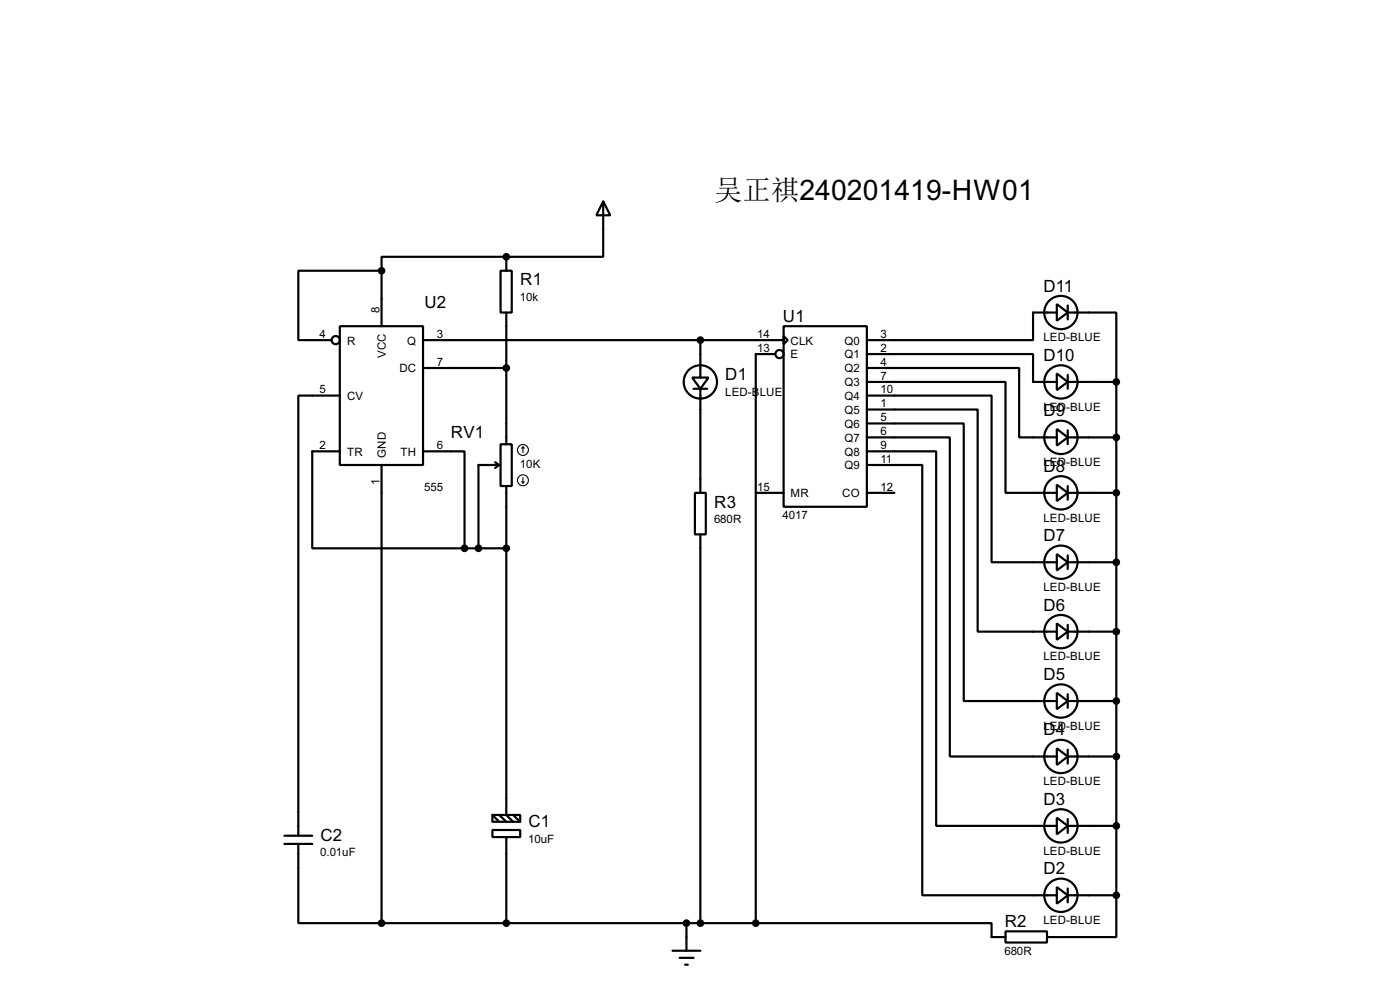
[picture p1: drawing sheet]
<svg xmlns="http://www.w3.org/2000/svg" width="256mm" height="180mm" viewBox="0 0 256 180" stroke-linecap="round" stroke-linejoin="round" font-family="sans-serif">
<g fill="none" stroke="#000" stroke-width=".4">
<path d="M110.5 36.9l1.3 2.5h-2.5zM110.5 36.9v10.1h-17.7M62.3 59.7h15.2v25.4h-15.2zM69.9 49.6h-15.2v12.7h6.1M69.9 49.6v10.1M91.7 49.6h2.1v7.6h-2.1zM92.8 47h-22.9v2.6M92.8 47v2.6M92.8 57.2v24.1M143.6 59.7h15.2v33.1h-15.2zM193.6 55.7l2 1.5-2 1.5zM193.6 57.2h-4.3v5.1h-30.5"/>
<path d="M195.6 57.2h8.9v12.7M195.6 55.9v2.6M62.3 72.4h-7.6v80.6M77.5 62.3h66.1M77.5 67.4h15.3M126.8 69.1h3l-1.5 2.1zM127.1 71.2h2.5M128.3 62.3v6.8M128.3 71.2v19M142 64.8h-3.5v104.2M143.6 61.5l.7 .8-.7 .7zM158.8 64.8h30.5v5.1h4.3"/>
<path d="M158.8 67.4h27.9v12.7h6.9M158.8 69.9h25.4v20.3h9.4M158.8 72.4h22.9v30.5h11.9M158.8 75h20.3v40.6h14.5M158.8 77.5h17.8v50.8h17M193.6 68.4l2 1.5-2 1.5zM193.6 78.5l2 1.6-2 1.5zM195.6 69.9h8.9M195.6 68.6v2.6M195.6 78.8v2.5M204.5 69.9v94M62.3 82.6h-5.1v17.8h27.9"/>
<path d="M69.9 85.1v83.9M77.5 82.6h7.6v17.8M90.7 84.6l.8 .5M91.5 85.1h-3.8v15.3M91.5 85.1l-.8 .6M91.7 81.3h2.1v7.7h-2.1zM92.8 89v60.2l1.2 1.2M127.3 90.2h2v7.6h-2zM128.3 97.8v71.2M138.5 90.2h5.1M158.8 80.1h15.2v58.4h19.6M158.8 82.6h12.7v68.6h22.1"/>
<path d="M158.8 85.1h10.2v78.8h24.6M158.8 90.2h5.1M193.6 88.7l2 1.5-2 1.5zM195.6 80.1h8.9M195.6 90.2h8.9M195.6 89v2.5M85.1 100.4h7.7M193.6 101.4l2 1.5-2 1.5zM193.6 114.1l2 1.5-2 1.5zM195.6 102.9h8.9M195.6 115.6h8.9M195.6 101.7v2.5"/>
<path d="M195.6 114.4v2.5M193.6 137l2 1.5-2 1.5zM193.6 126.8l2 1.5-2 1.5zM195.6 128.3h8.9M195.6 138.5h8.9M195.6 127.1v2.5M195.6 137.2v2.6M52.1 154.5h5.1M52.1 153h5.1M54.7 154.5v14.5h15.2M90.2 151.9h5.1v1.3h-5.1zM90.2 149.2h5.1v1.2h-5.1z"/>
<path d="M90.2 149.2l1.3 1.2M91.5 149.2l1.3 1.2M92.8 153.2v15.8M94 149.2l1.3 1.2M193.6 149.7l2 1.5-2 1.5zM195.6 151.2h8.9M195.6 149.9v2.6M69.9 169h68.6M123.2 174h5.1M124.5 175.3h2.6M125.5 176.6h.5M125.8 169v5"/>
<path d="M138.5 169h43.2v2.5h2.5M184.2 170.5h7.6v2h-7.6zM193.6 162.4l2 1.5-2 1.5zM195.6 163.9h8.9M195.6 162.6v2.6M204.5 163.9v7.6h-12.7"/>
<circle cx="194.3" cy="57.2" r="3.1"/>
<circle cx="61.5" cy="62.3" r=".75"/>
<circle cx="128.3" cy="69.9" r="3.1"/>
<circle cx="142.8" cy="64.8" r=".75"/>
<circle cx="194.3" cy="69.9" r="3.1"/>
<circle cx="194.3" cy="80.1" r="3.1"/>
<circle cx="194.3" cy="90.2" r="3.1"/>
<circle cx="194.3" cy="115.6" r="3.1"/>
<circle cx="194.3" cy="102.9" r="3.1"/>
<circle cx="194.3" cy="138.5" r="3.1"/>
<circle cx="194.3" cy="128.3" r="3.1"/>
<circle cx="194.3" cy="151.2" r="3.1"/>
<circle cx="194.3" cy="163.9" r="3.1"/>
</g>
<circle cx="92.8" cy="47" r=".2" fill="#000"/>
<g fill="#000" stroke="#000" stroke-width=".4">
<circle cx="69.9" cy="49.6" r=".5"/>
<circle cx="92.7" cy="47" r=".5"/>
<circle cx="92.7" cy="67.4" r=".5"/>
<circle cx="128.3" cy="62.3" r=".5"/>
<circle cx="204.5" cy="69.9" r=".5"/>
<circle cx="204.5" cy="80.1" r=".5"/>
<circle cx="204.5" cy="90.2" r=".5"/>
<circle cx="85.1" cy="100.4" r=".5"/>
<circle cx="87.6" cy="100.4" r=".5"/>
<circle cx="92.7" cy="100.4" r=".5"/>
<circle cx="204.5" cy="115.6" r=".5"/>
<circle cx="204.5" cy="102.9" r=".5"/>
<circle cx="204.5" cy="128.3" r=".5"/>
<circle cx="204.5" cy="138.5" r=".5"/>
<circle cx="204.5" cy="151.2" r=".5"/>
<circle cx="69.9" cy="169" r=".5"/>
<circle cx="92.7" cy="169" r=".5"/>
<circle cx="125.7" cy="169" r=".5"/>
<circle cx="128.3" cy="169" r=".5"/>
<circle cx="138.4" cy="169" r=".5"/>
<circle cx="204.5" cy="163.9" r=".5"/>
</g>
<g fill="none" stroke="#000" stroke-width=".2">
<path d="M95.6 88.2l.2 .2M95.8 81.8v1.1M95.8 87.4v1M95.8 81.8l.3 .3M95.8 81.8l-.2 .3M96.1 88.2l-.3 .2"/>
<circle cx="95.8" cy="82.4" r="1"/>
<circle cx="95.8" cy="87.9" r="1"/>
</g>
<text font-size="5.2" x="130.9" y="36.6">吴正祺240201419-HW01</text>
<g font-size="3.5">
<text x="95.3" y="52.2">R1</text>
<text x="191.2" y="53.3">D11</text>
<text x="77.8" y="56.4">U2</text>
<text x="143.4" y="58.9">U1</text>
<text x="132.9" y="69.5">D1</text>
<text x="191.2" y="66.1">D10</text>
<text x="191.2" y="76.2">D9</text>
<text x="82.6" y="80.2">RV1</text>
<text x="191.2" y="86.4">D8</text>
<text x="130.9" y="92.9">R3</text>
<text x="191.2" y="99.1">D7</text>
<text x="191.2" y="111.8">D6</text>
<text x="191.2" y="124.5">D5</text>
<text x="191.2" y="134.6">D4</text>
<text x="191.2" y="147.3">D3</text>
<text x="58.7" y="153.9">C2</text>
<text x="96.8" y="151.3">C1</text>
<text x="191.2" y="160">D2</text>
<text x="184.1" y="169.7">R2</text>
</g>
<g font-size="2.4">
<text x="69.5" y="57.2" transform="rotate(-90 69.5 57.2)">8</text>
<text x="95.2" y="55.2">10k</text>
<text x="58.6" y="61.9">4</text>
<text x="63.6" y="63.1">R</text>
<text x="70.7" y="65.5" transform="rotate(-90 70.7 65.5)">VCC</text>
<text x="74.6" y="63.1">Q</text>
<text x="80.1" y="61.9">3</text>
<text x="138.7" y="61.9">14</text>
<text x="138.7" y="64.4">13</text>
<text x="144.8" y="63.1">CLK</text>
<text x="144.8" y="65.6">E</text>
<text x="154.7" y="63.1">Q0</text>
<text x="154.7" y="65.6">Q1</text>
<text x="161.3" y="61.9">3</text>
<text x="161.3" y="64.4">2</text>
<text x="191.1" y="62.4">LED-BLUE</text>
<text x="58.6" y="72">5</text>
<text x="73.2" y="68.1">DC</text>
<text x="80.1" y="67">7</text>
<text x="154.7" y="68.1">Q2</text>
<text x="154.7" y="70.7">Q3</text>
<text x="161.3" y="67">4</text>
<text x="161.3" y="69.5">7</text>
<text x="161.3" y="72">10</text>
<text x="63.6" y="73.2">CV</text>
<text x="132.8" y="72.5">LED-B</text>
<text x="139.2" y="72.5">LUE</text>
<text x="154.7" y="73.2">Q4</text>
<text x="154.7" y="75.8">Q5</text>
<text x="161.3" y="74.6">1</text>
<text x="161.3" y="77.1">5</text>
<text x="191.1" y="75.1">LED-BLUE</text>
<text x="58.6" y="82.2">2</text>
<text x="63.6" y="83.4">TR</text>
<text x="70.7" y="83.8" transform="rotate(-90 70.7 83.8)">GND</text>
<text x="73.4" y="83.4">TH</text>
<text x="80.1" y="82.2">6</text>
<text x="154.7" y="78.3">Q6</text>
<text x="154.7" y="80.8">Q7</text>
<text x="154.7" y="83.4">Q8</text>
<text x="161.3" y="79.7">6</text>
<text x="161.3" y="82.2">9</text>
<text x="69.5" y="88.8" transform="rotate(-90 69.5 88.8)">1</text>
<text x="77.7" y="89.9">555</text>
<text x="95.2" y="85.7">10K</text>
<text x="138.7" y="89.8">15</text>
<text x="154.7" y="85.9">Q9</text>
<text x="161.3" y="89.8">12</text>
<text x="161.3" y="84.7">11</text>
<text x="191.1" y="85.3">LED-BLUE</text>
<text x="130.8" y="95.8">680R</text>
<text x="143.4" y="95">4017</text>
<text x="144.8" y="91">MR</text>
<text x="154.3" y="91">CO</text>
<text x="191.1" y="95.5">LED-BLUE</text>
<text x="191.1" y="108.2">LED-BLUE</text>
<text x="191.1" y="120.9">LED-BLUE</text>
<text x="191.1" y="133.6">LED-BLUE</text>
<text x="191.1" y="143.7">LED-BLUE</text>
<text x="96.8" y="154.3">10uF</text>
<text x="58.7" y="156.8">0.01uF</text>
<text x="191.1" y="156.4">LED-BLUE</text>
<text x="191.1" y="169.1">LED-BLUE</text>
<text x="184" y="174.7">680R</text>
</g>
</svg>
